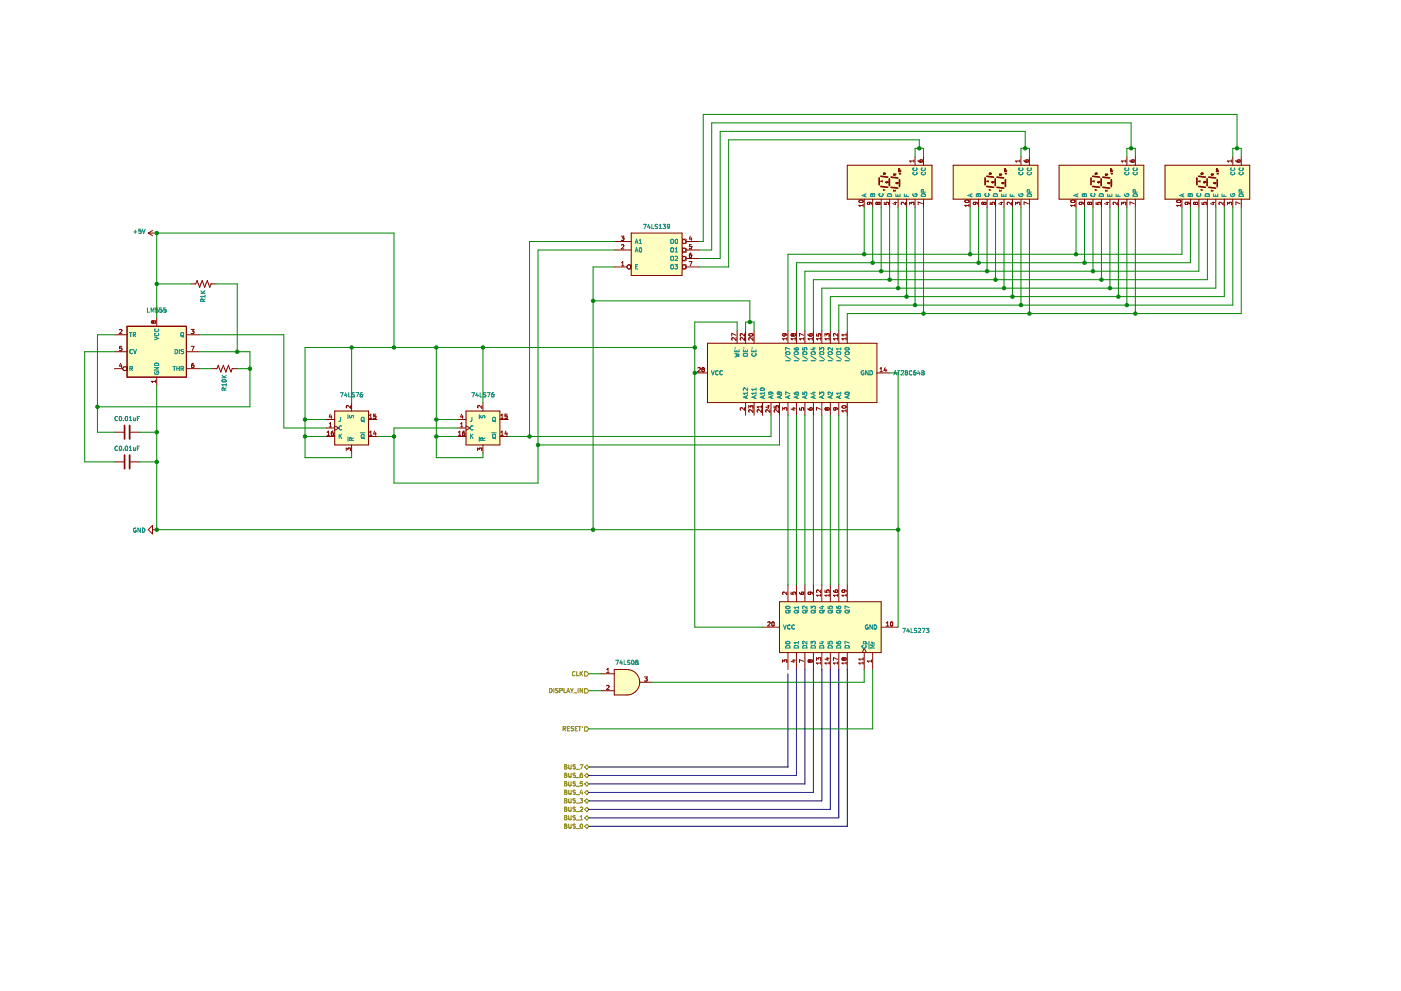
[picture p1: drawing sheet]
EESchema Schematic File Version 4
LIBS:display-cache
EELAYER 29 0
EELAYER END
$Descr A3 16535 11693
encoding utf-8
Sheet 1 1
Title ""
Date ""
Rev ""
Comp ""
Comment1 ""
Comment2 ""
Comment3 ""
Comment4 ""
$EndDescr
Text HLabel 6950 9350 0    50   BiDi ~ 0
BUS_4
Text HLabel 6950 9250 0    50   BiDi ~ 0
BUS_5
Text HLabel 6950 9150 0    50   BiDi ~ 0
BUS_6
Text HLabel 6950 9050 0    50   BiDi ~ 0
BUS_7
Text HLabel 6950 9750 0    50   BiDi ~ 0
BUS_0
Text HLabel 6950 9650 0    50   BiDi ~ 0
BUS_1
Text HLabel 6950 9550 0    50   BiDi ~ 0
BUS_2
Text HLabel 6950 9450 0    50   BiDi ~ 0
BUS_3
Wire Wire Line
	6950 8150 7100 8150
Wire Wire Line
	6950 7950 7100 7950
Text HLabel 6950 8150 0    50   Input ~ 0
DISPLAY_IN
Text HLabel 6950 7950 0    50   Input ~ 0
CLK
Text HLabel 6950 8600 0    50   Input ~ 0
RESET'
$Comp
L 74xx:74LS08 U?
U 1 1
P 7400 8050
F 0 "U?" H 7400 8375 50  0001 C CNN
F 1 "74LS08" H 7400 8284 50  0000 C CNN
F 2 "" H 7400 8050 50  0001 C CNN
F 3 "http://www.ti.com/lit/gpn/sn74LS08" H 7400 8050 50  0001 C CNN
	1    7400 8050
	1    0    0    -1  
$EndComp
$Comp
L Timer:LM555 U?
U 1 1
P 1850 4150
F 0 "U?" H 1850 4731 50  0001 C CNN
F 1 "LM555" H 1850 4640 50  0000 C CNN
F 2 "" H 1850 4150 50  0001 C CNN
F 3 "http://www.ti.com/lit/ds/symlink/lm555.pdf" H 1850 4150 50  0001 C CNN
	1    1850 4150
	1    0    0    -1  
$EndComp
$Comp
L 74xx:74LS76 U?
U 1 1
P 4150 5050
F 0 "U?" H 4150 5531 50  0001 C CNN
F 1 "74LS76" H 4150 5440 50  0000 C CNN
F 2 "" H 4150 5050 50  0001 C CNN
F 3 "http://www.ti.com/lit/gpn/sn74LS76" H 4150 5050 50  0001 C CNN
	1    4150 5050
	1    0    0    -1  
$EndComp
$Comp
L Device:R_US R10K
U 1 1
P 2650 4350
F 0 "R10K" H 2718 4350 50  0000 L CNN
F 1 "R_US" H 2718 4305 50  0001 L CNN
F 2 "" V 2690 4340 50  0001 C CNN
F 3 "~" H 2650 4350 50  0001 C CNN
	1    2650 4350
	0    1    1    0   
$EndComp
$Comp
L Device:R_US R1K
U 1 1
P 2400 3350
F 0 "R1K" H 2468 3350 50  0000 L CNN
F 1 "R_US" H 2468 3305 50  0001 L CNN
F 2 "" V 2440 3340 50  0001 C CNN
F 3 "~" H 2400 3350 50  0001 C CNN
	1    2400 3350
	0    1    1    0   
$EndComp
$Comp
L Device:C C0.01uF
U 1 1
P 1500 5100
F 0 "C0.01uF" V 1340 5100 50  0001 C CNN
F 1 "C0.01uF" V 1340 5100 50  0000 C CNN
F 2 "" H 1538 4950 50  0001 C CNN
F 3 "~" H 1500 5100 50  0001 C CNN
	1    1500 5100
	0    1    1    0   
$EndComp
$Comp
L Device:C C0.01uF?
U 1 1
P 1500 5450
F 0 "C0.01uF?" V 1340 5450 50  0001 C CNN
F 1 "C0.01uF" V 1340 5450 50  0000 C CNN
F 2 "" H 1538 5300 50  0001 C CNN
F 3 "~" H 1500 5450 50  0001 C CNN
	1    1500 5450
	0    1    1    0   
$EndComp
Wire Wire Line
	1350 3950 1150 3950
Wire Wire Line
	1150 3950 1150 4800
Wire Wire Line
	1150 4800 2950 4800
Wire Wire Line
	1150 4800 1150 5100
Wire Wire Line
	1150 5100 1350 5100
Connection ~ 1150 4800
Wire Wire Line
	1350 4150 1000 4150
Wire Wire Line
	1000 4150 1000 5450
Wire Wire Line
	1000 5450 1350 5450
Wire Wire Line
	1850 4550 1850 5100
Wire Wire Line
	1850 5100 1650 5100
Wire Wire Line
	1850 5100 1850 5450
Wire Wire Line
	1850 5450 1650 5450
Connection ~ 1850 5100
Wire Wire Line
	2350 4350 2500 4350
Wire Wire Line
	2800 4350 2950 4350
Connection ~ 2950 4350
Wire Wire Line
	2950 4350 2950 4800
Wire Wire Line
	2950 4150 2950 4350
Wire Wire Line
	2350 4150 2800 4150
Connection ~ 2800 4150
Wire Wire Line
	2800 4150 2950 4150
Wire Wire Line
	2250 3350 1850 3350
Connection ~ 1850 3350
Wire Wire Line
	1850 3350 1850 3750
Wire Wire Line
	2550 3350 2800 3350
Wire Wire Line
	2800 3350 2800 4150
$Comp
L 74xx:74LS273 U?
U 1 1
P 9800 7400
F 0 "U?" V 9846 6556 50  0001 R CNN
F 1 "74LS273" V 9755 6556 50  0000 R CNN
F 2 "" H 9800 7400 50  0001 C CNN
F 3 "http://www.ti.com/lit/gpn/sn74LS273" H 9800 7400 50  0001 C CNN
	1    9800 7400
	0    -1   -1   0   
$EndComp
Wire Wire Line
	10200 7900 10200 8050
$Comp
L chip_library:AT28C64B U?
U 1 1
P 9400 4400
F 0 "U?" H 9150 4400 50  0001 C CNN
F 1 "AT28C64B" H 10544 4400 50  0000 L CNN
F 2 "" H 9150 4400 50  0001 C CNN
F 3 "" H 9150 4400 50  0001 C CNN
	1    9400 4400
	1    0    0    -1  
$EndComp
Wire Wire Line
	3850 4950 3600 4950
Wire Wire Line
	3600 4950 3600 5150
Wire Wire Line
	3600 5150 3850 5150
Connection ~ 3600 4950
Wire Wire Line
	4150 5350 4150 5400
Wire Wire Line
	4150 5400 3600 5400
Wire Wire Line
	3600 5400 3600 5150
Connection ~ 3600 5150
$Comp
L 74xx:74LS76 U?
U 1 1
P 5700 5050
F 0 "U?" H 5700 5531 50  0001 C CNN
F 1 "74LS76" H 5700 5440 50  0000 C CNN
F 2 "" H 5700 5050 50  0001 C CNN
F 3 "http://www.ti.com/lit/gpn/sn74LS76" H 5700 5050 50  0001 C CNN
	1    5700 5050
	1    0    0    -1  
$EndComp
Wire Wire Line
	4650 5050 5400 5050
Wire Wire Line
	5150 4950 5150 5150
Wire Wire Line
	5150 4950 5400 4950
Wire Wire Line
	5150 5150 5400 5150
Wire Wire Line
	5150 4950 5150 4100
Connection ~ 5150 4950
Wire Wire Line
	5700 4750 5700 4100
Wire Wire Line
	5700 5350 5700 5400
Wire Wire Line
	5700 5400 5150 5400
Wire Wire Line
	5150 5400 5150 5150
Connection ~ 5150 5150
Wire Wire Line
	4450 5150 4650 5150
Wire Wire Line
	4650 5150 4650 5050
$Comp
L 74xx:74LS139 U?
U 1 1
P 7750 2950
F 0 "U?" H 7750 3317 50  0001 C CNN
F 1 "74LS139" H 7750 3226 50  0000 C CNN
F 2 "" H 7750 2950 50  0001 C CNN
F 3 "http://www.ti.com/lit/gpn/sn74LS139" H 7750 2950 50  0001 C CNN
	1    7750 2950
	1    0    0    -1  
$EndComp
Wire Wire Line
	1850 5450 1850 6250
Connection ~ 1850 5450
Wire Wire Line
	4650 5150 4650 5700
Wire Wire Line
	4650 5700 6350 5700
Connection ~ 4650 5150
Wire Wire Line
	6250 2850 7250 2850
Wire Wire Line
	6350 2950 7250 2950
Wire Wire Line
	7250 3150 7000 3150
Wire Wire Line
	1850 6250 7000 6250
Wire Wire Line
	2350 3950 3350 3950
Wire Wire Line
	3350 3950 3350 5050
Wire Wire Line
	3350 5050 3850 5050
Wire Wire Line
	4150 4100 4150 4750
Wire Wire Line
	3600 4100 3600 4950
Wire Wire Line
	3600 4100 4150 4100
Connection ~ 4150 4100
Wire Wire Line
	4150 4100 4650 4100
Connection ~ 5150 4100
Wire Wire Line
	5150 4100 5700 4100
Connection ~ 4650 4100
Wire Wire Line
	4650 4100 5150 4100
Wire Wire Line
	6000 5150 6250 5150
Wire Wire Line
	6250 2850 6250 5150
Wire Wire Line
	6350 2950 6350 5250
Wire Wire Line
	6250 5150 9100 5150
Wire Wire Line
	9100 5150 9100 4900
Connection ~ 6250 5150
Wire Wire Line
	6350 5250 9200 5250
Wire Wire Line
	9200 5250 9200 4900
Connection ~ 6350 5250
Wire Wire Line
	6350 5250 6350 5700
Wire Wire Line
	8200 4100 5700 4100
Connection ~ 5700 4100
Connection ~ 7000 6250
Wire Wire Line
	9900 4900 9900 6900
Wire Wire Line
	9800 6900 9800 4900
Wire Wire Line
	9700 4900 9700 6900
Wire Wire Line
	9600 6900 9600 4900
Wire Wire Line
	9500 4900 9500 6900
Wire Wire Line
	9400 6900 9400 4900
Wire Wire Line
	10000 4900 10000 6900
Wire Wire Line
	9300 4900 9300 6900
Wire Wire Line
	10600 7400 10600 6250
Wire Wire Line
	7000 6250 10600 6250
Wire Wire Line
	10500 4400 10600 4400
Wire Wire Line
	10600 4400 10600 6250
Connection ~ 10600 6250
Wire Wire Line
	8200 4400 8200 7400
Wire Wire Line
	8200 7400 9000 7400
Connection ~ 8200 4400
Wire Wire Line
	10000 3900 10000 3700
Wire Wire Line
	10000 3700 10900 3700
Wire Wire Line
	9900 3900 9900 3600
Wire Wire Line
	9900 3600 10800 3600
Wire Wire Line
	9800 3900 9800 3500
Wire Wire Line
	9800 3500 10700 3500
Wire Wire Line
	9700 3900 9700 3400
Wire Wire Line
	9700 3400 10600 3400
Wire Wire Line
	9600 3900 9600 3300
Wire Wire Line
	9600 3300 10500 3300
Wire Wire Line
	9500 3900 9500 3200
Wire Wire Line
	9500 3200 10400 3200
Wire Wire Line
	9400 3900 9400 3100
Wire Wire Line
	9300 3900 9300 3000
Wire Wire Line
	9300 3000 10200 3000
$Comp
L Display_Character:HDSP-7403 U?
U 1 1
P 10500 2150
F 0 "U?" V 10546 1620 50  0001 R CNN
F 1 "HDSP-7403" V 10455 1620 50  0001 R CNN
F 2 "Display_7Segment:HDSP-7401" H 10500 1600 50  0001 C CNN
F 3 "https://docs.broadcom.com/docs/AV02-2553EN" H 10500 2150 50  0001 C CNN
	1    10500 2150
	0    -1   -1   0   
$EndComp
$Comp
L Display_Character:HDSP-7403 U?
U 1 1
P 11750 2150
F 0 "U?" V 11796 1620 50  0001 R CNN
F 1 "HDSP-7403" V 11705 1620 50  0001 R CNN
F 2 "Display_7Segment:HDSP-7401" H 11750 1600 50  0001 C CNN
F 3 "https://docs.broadcom.com/docs/AV02-2553EN" H 11750 2150 50  0001 C CNN
	1    11750 2150
	0    -1   -1   0   
$EndComp
$Comp
L Display_Character:HDSP-7403 U?
U 1 1
P 13000 2150
F 0 "U?" V 13046 1620 50  0001 R CNN
F 1 "HDSP-7403" V 12955 1620 50  0001 R CNN
F 2 "Display_7Segment:HDSP-7401" H 13000 1600 50  0001 C CNN
F 3 "https://docs.broadcom.com/docs/AV02-2553EN" H 13000 2150 50  0001 C CNN
	1    13000 2150
	0    -1   -1   0   
$EndComp
$Comp
L Display_Character:HDSP-7403 U?
U 1 1
P 14250 2150
F 0 "U?" V 14296 1620 50  0001 R CNN
F 1 "HDSP-7403" V 14205 1620 50  0001 R CNN
F 2 "Display_7Segment:HDSP-7401" H 14250 1600 50  0001 C CNN
F 3 "https://docs.broadcom.com/docs/AV02-2553EN" H 14250 2150 50  0001 C CNN
	1    14250 2150
	0    -1   -1   0   
$EndComp
Wire Wire Line
	10200 2450 10200 3000
Wire Wire Line
	10300 2450 10300 3100
Wire Wire Line
	9400 3100 10300 3100
Wire Wire Line
	10400 2450 10400 3200
Wire Wire Line
	10500 2450 10500 3300
Wire Wire Line
	10600 2450 10600 3400
Wire Wire Line
	10700 2450 10700 3500
Wire Wire Line
	10800 2450 10800 3600
Wire Wire Line
	10900 2450 10900 3700
Wire Wire Line
	11450 2450 11450 3000
Wire Wire Line
	11550 2450 11550 3100
Wire Wire Line
	11650 2450 11650 3200
Wire Wire Line
	11750 2450 11750 3300
Wire Wire Line
	11850 2450 11850 3400
Wire Wire Line
	11950 2450 11950 3500
Wire Wire Line
	12050 2450 12050 3600
Wire Wire Line
	12150 2450 12150 3700
Wire Wire Line
	12700 2450 12700 3000
Wire Wire Line
	12800 2450 12800 3100
Wire Wire Line
	12900 2450 12900 3200
Wire Wire Line
	13000 2450 13000 3300
Wire Wire Line
	13100 2450 13100 3400
Wire Wire Line
	13200 2450 13200 3500
Wire Wire Line
	13300 2450 13300 3600
Wire Wire Line
	13400 2450 13400 3700
Wire Wire Line
	13950 2450 13950 3000
Wire Wire Line
	14050 2450 14050 3100
Wire Wire Line
	14150 2450 14150 3200
Wire Wire Line
	14250 2450 14250 3300
Wire Wire Line
	14350 2450 14350 3400
Wire Wire Line
	14450 2450 14450 3500
Wire Wire Line
	14550 2450 14550 3600
Wire Wire Line
	14650 2450 14650 3700
Connection ~ 10900 3700
Wire Wire Line
	10900 3700 12150 3700
Connection ~ 10800 3600
Wire Wire Line
	10800 3600 12050 3600
Connection ~ 10700 3500
Wire Wire Line
	10700 3500 11950 3500
Connection ~ 10600 3400
Wire Wire Line
	10600 3400 11850 3400
Connection ~ 10500 3300
Wire Wire Line
	10500 3300 11750 3300
Connection ~ 10400 3200
Wire Wire Line
	10400 3200 11650 3200
Connection ~ 10300 3100
Wire Wire Line
	10300 3100 11550 3100
Connection ~ 10200 3000
Wire Wire Line
	10200 3000 11450 3000
Connection ~ 11450 3000
Wire Wire Line
	11450 3000 12700 3000
Connection ~ 11550 3100
Wire Wire Line
	11550 3100 12800 3100
Connection ~ 11650 3200
Wire Wire Line
	11650 3200 12900 3200
Connection ~ 11750 3300
Wire Wire Line
	11750 3300 13000 3300
Connection ~ 11850 3400
Wire Wire Line
	11850 3400 13100 3400
Connection ~ 11950 3500
Wire Wire Line
	11950 3500 13200 3500
Connection ~ 12050 3600
Wire Wire Line
	12050 3600 13300 3600
Connection ~ 12150 3700
Wire Wire Line
	12150 3700 13400 3700
Connection ~ 12700 3000
Wire Wire Line
	12700 3000 13950 3000
Connection ~ 12800 3100
Wire Wire Line
	12800 3100 14050 3100
Connection ~ 12900 3200
Wire Wire Line
	12900 3200 14150 3200
Connection ~ 13000 3300
Wire Wire Line
	13000 3300 14250 3300
Connection ~ 13100 3400
Wire Wire Line
	13100 3400 14350 3400
Connection ~ 13200 3500
Wire Wire Line
	13200 3500 14450 3500
Connection ~ 13300 3600
Wire Wire Line
	13300 3600 14550 3600
Connection ~ 13400 3700
Wire Wire Line
	13400 3700 14650 3700
Wire Wire Line
	8250 3150 8600 3150
Wire Wire Line
	8600 3150 8600 1650
Wire Wire Line
	8600 1650 10850 1650
Wire Wire Line
	10850 1650 10850 1750
Wire Wire Line
	10850 1750 10800 1750
Wire Wire Line
	10800 1750 10800 1850
Wire Wire Line
	10850 1750 10900 1750
Wire Wire Line
	10900 1750 10900 1850
Connection ~ 10850 1750
Wire Wire Line
	8250 3050 8500 3050
Wire Wire Line
	8500 3050 8500 1550
Wire Wire Line
	8500 1550 12100 1550
Wire Wire Line
	12100 1550 12100 1750
Wire Wire Line
	12100 1750 12050 1750
Wire Wire Line
	12050 1750 12050 1850
Wire Wire Line
	12100 1750 12150 1750
Wire Wire Line
	12150 1750 12150 1850
Connection ~ 12100 1750
Wire Wire Line
	13300 1850 13300 1750
Wire Wire Line
	13300 1750 13350 1750
Wire Wire Line
	13400 1750 13400 1850
Wire Wire Line
	13350 1750 13350 1450
Wire Wire Line
	13350 1450 8400 1450
Wire Wire Line
	8400 1450 8400 2950
Wire Wire Line
	8400 2950 8250 2950
Connection ~ 13350 1750
Wire Wire Line
	13350 1750 13400 1750
Wire Wire Line
	8250 2850 8300 2850
Wire Wire Line
	8300 2850 8300 1350
Wire Wire Line
	8300 1350 14600 1350
Wire Wire Line
	14600 1350 14600 1750
Wire Wire Line
	14600 1750 14550 1750
Wire Wire Line
	14550 1750 14550 1850
Wire Wire Line
	14600 1750 14650 1750
Wire Wire Line
	14650 1750 14650 1850
Connection ~ 14600 1750
Wire Wire Line
	8200 4400 8200 4100
Wire Wire Line
	7000 3150 7000 3550
Wire Wire Line
	8700 3900 8700 3800
Wire Wire Line
	8700 3800 8200 3800
Wire Wire Line
	8200 3800 8200 4100
Connection ~ 8200 4100
Wire Wire Line
	8800 3900 8800 3800
Wire Wire Line
	8800 3800 8850 3800
Wire Wire Line
	8900 3800 8900 3900
Wire Wire Line
	8850 3800 8850 3550
Wire Wire Line
	8850 3550 7000 3550
Connection ~ 8850 3800
Wire Wire Line
	8850 3800 8900 3800
Connection ~ 7000 3550
Wire Wire Line
	7000 3550 7000 6250
Wire Wire Line
	10300 7900 10300 8600
Wire Bus Line
	9900 9650 9900 7900
Wire Bus Line
	9600 9350 9600 7900
Wire Bus Line
	9400 7900 9400 9150
Wire Bus Line
	9300 7950 9300 9050
Wire Bus Line
	10000 9750 10000 7900
Wire Wire Line
	7700 8050 10200 8050
Wire Wire Line
	10300 8600 6950 8600
Wire Bus Line
	6950 9050 9300 9050
Wire Bus Line
	6950 9150 9400 9150
Wire Bus Line
	6950 9250 9500 9250
Wire Bus Line
	9500 7900 9500 9250
Wire Bus Line
	6950 9350 9600 9350
Wire Bus Line
	6950 9450 9700 9450
Wire Bus Line
	9700 7900 9700 9450
Wire Bus Line
	6950 9550 9800 9550
Wire Bus Line
	9800 7900 9800 9550
Wire Bus Line
	6950 9650 9900 9650
Wire Bus Line
	6950 9750 10000 9750
Wire Wire Line
	1850 2750 4650 2750
Wire Wire Line
	1850 2750 1850 3350
Wire Wire Line
	4650 2750 4650 4100
$Comp
L power:+5V #PWR?
U 1 1
P 1850 2750
F 0 "#PWR?" H 1850 2600 50  0001 C CNN
F 1 "+5V" V 1865 2878 50  0000 L CNN
F 2 "" H 1850 2750 50  0001 C CNN
F 3 "" H 1850 2750 50  0001 C CNN
	1    1850 2750
	0    -1   -1   0   
$EndComp
Connection ~ 1850 2750
$Comp
L power:GND #PWR?
U 1 1
P 1850 6250
F 0 "#PWR?" H 1850 6000 50  0001 C CNN
F 1 "GND" V 1855 6122 50  0000 R CNN
F 2 "" H 1850 6250 50  0001 C CNN
F 3 "" H 1850 6250 50  0001 C CNN
	1    1850 6250
	0    1    1    0   
$EndComp
Connection ~ 1850 6250
$EndSCHEMATC
